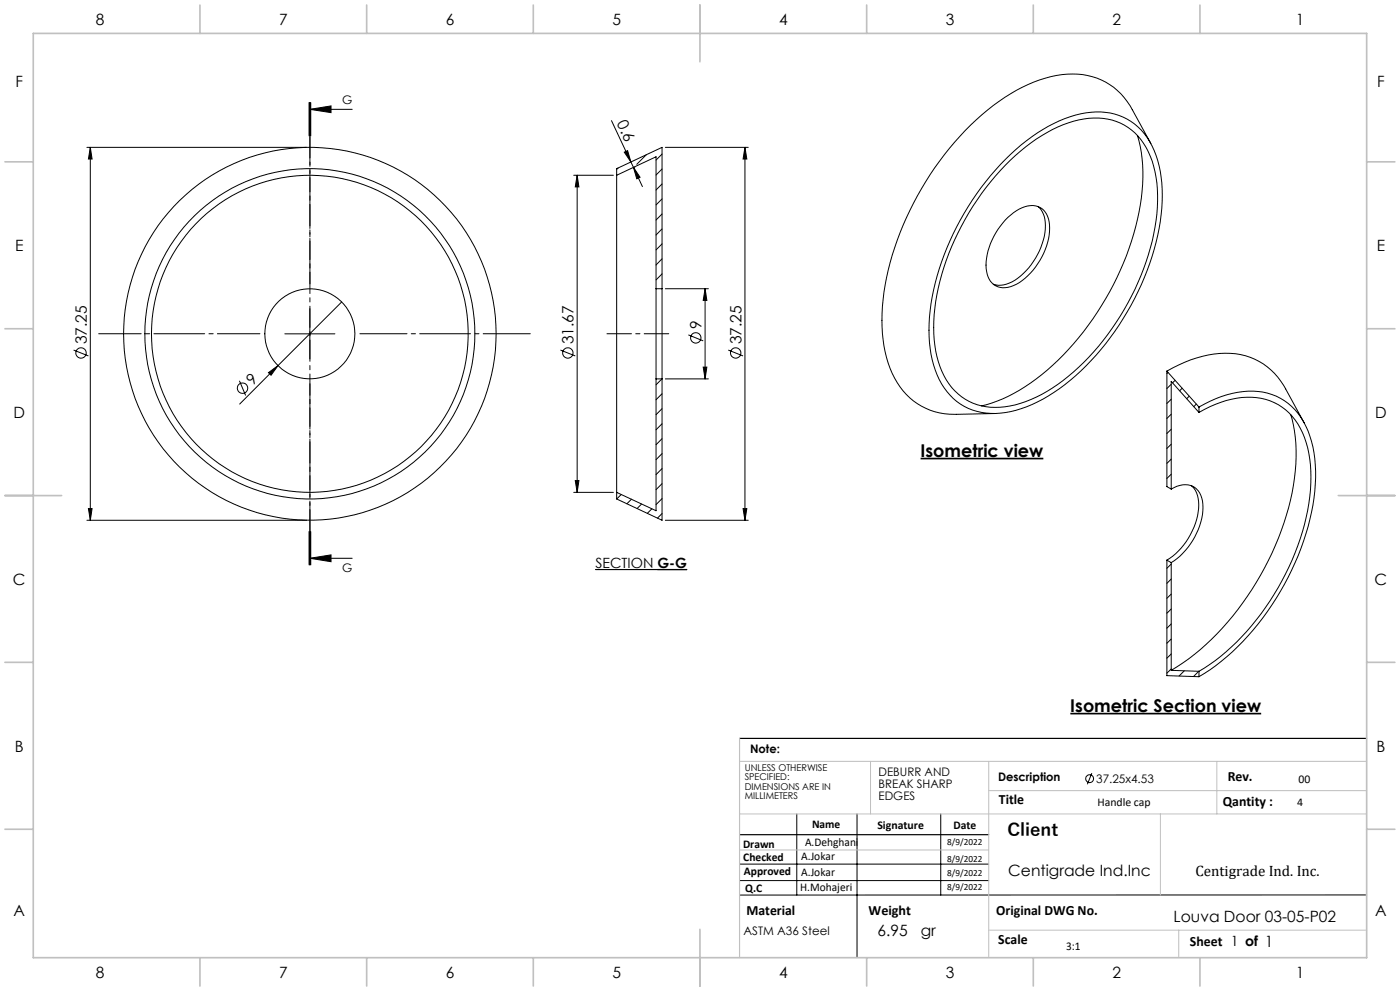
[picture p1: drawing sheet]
<svg xmlns="http://www.w3.org/2000/svg" width="420mm" height="297mm" viewBox="0 0 420 297" stroke-linecap="round" stroke-linejoin="round" font-family="sans-serif">
<g fill="none" stroke="#000" stroke-width=".3">
<path d="M92.7 30.7v10M93 32.8l6.3-1.1v2.1zM93 32.8h12.7M93 30.7v10M93.2 30.7v10M183.4 36.2l5.9 12.3M26.1 44.2h65.9M27.1 44.2l.5 3.5h-1.1zM27.1 44.2v111.7M172.1 52.5h11.9M173.1 52.5l.6 3.5h-1.1zM173.1 52.5v95.1"/>
<path d="M185 52.5v95.1M185 52.5v-2l13.6-6.3v42.3M185 52.5l11.8-5.5v39.5M185.5 50.3l-.5 .5M187.3 45.6l1-.4 1 3.3zM189.3 48.5l.7 1.7M190 50.2l2 2.9-1 .5zM190 50.2l2.7 5.7M190.1 50.1h.1M193.9 46.4l-2.9 2.8M198.6 46.2l-1.8 1.8M198.6 50.7l-1.8 1.8"/>
<path d="M198.6 55.1l-1.8 1.8M198.6 59.6l-1.8 1.8M199.6 44.2h24.9M223.5 44.2v111.7M223.5 44.2l.5 3.5h-1.1zM301.6 47.8a47.8 47.8 0 0 1 22.6-13.7 18.3 18.3 0 0 1 22.6 12.5 46.1 46.1 0 0 1 0 26 80.2 80.2 0 0 1-29 43.9 34.6 34.6 0 0 1-20.7 7.4 17.8 17.8 0 0 1-16.5-13 45.9 45.9 0 0 1 0-26.1 82.7 82.7 0 0 1 21-37zM303 48.1a43.7 43.7 0 0 1 22.2-12.4 17.2 17.2 0 0 1 19.9 11.2 42.8 42.8 0 0 1 .6 25.3 77.6 77.6 0 0 1-28.4 43 32.7 32.7 0 0 1-20.2 6.9 17.7 17.7 0 0 1-15.6-13.8 47.4 47.4 0 0 1 1-26.1 79.5 79.5 0 0 1 20.5-34.1zM341.2 40.6a50.4 50.4 0 0 1-.5 27.3 86 86 0 0 1-31.5 46.9 42 42 0 0 1-14.7 6.8M345.3 43l-5.6-10.1a19.9 19.9 0 0 0-21.1-10.5 47 47 0 0 0-24 12 90.9 90.9 0 0 0-29.7 55.3 41.4 41.4 0 0 0 3.5 23.6 19.7 19.7 0 0 0 18.6 10.9l11.6-.3M198.6 64.1l-1.8 1.8M198.6 68.6l-1.8 1.8M198.6 73.1l-1.8 1.8"/>
<path d="M198.6 77.6l-1.8 1.8M301.6 65.9a11 11 0 0 1 9-4.2 5.6 5.6 0 0 1 4.3 5.7 20.4 20.4 0 0 1-10.8 18.2 5.3 5.3 0 0 1-8.1-4.3 19.8 19.8 0 0 1 5.6-15.4zM311.4 61.9a8.2 8.2 0 0 1 2.1 7.8 20.9 20.9 0 0 1-10.7 15.1l-2.5 .7-2.3-.3M93 92.5v15M102.5 90.5l-30.6 30.6M196.8 86.5v27.1M196.8 86.5h1.8M198.6 82.1l-1.8 1.8M198.6 86.5v27.1M199.6 86.5h12.9M211.5 86.5l.6 3.5h-1.1zM211.5 86.5v27.1"/>
<path d="M22.1 104.9l4.4 1.8M71.8 114.1l1.9 4.4M80.5 111.7l2.9-2.1-2.1 2.9zM85.4 100h15.1M168.1 104.9l4.5 1.8M196.8 113.6h1.8M196.8 113.6v39.5l-11.8-5.5M198.6 113.6l-1.8 1.7M198.6 118l-1.8 1.8M198.6 113.6v42.3l-13.6-6.4M199.6 113.6h12.9M206.5 100.4l4.5 1.8"/>
<path d="M211 110h1.1l-.6 3.6zM218.5 104.9l4.4 1.8M350.1 111.2a33.2 33.2 0 0 1 22-4.9 19.7 19.7 0 0 1 13.6 10.3l5.5 10.1M350.1 111.2l9.6 10.8M350.1 111.2v34.6l1.3 .8M350.4 111.6l-.3 .4M351.4 115.2l-1.3 1.2M351.4 119.7l-1.3 1.2M352.5 114l-.7 .8M354.6 116.3l-.7 .8M356.8 118.7l-.8 .8M198.6 122.5l-1.8 1.8"/>
<path d="M198.6 127l-1.8 1.8M198.6 131.5l-1.8 1.8M198.6 136l-1.8 1.8M351.4 124.1l-1.3 1.3M351.4 128.7l-1.3 1.2M351.4 133.1l-1.3 1.3M351.4 137.6l-1.3 1.3M358.9 121.1l-.8 .8M359.7 122a28.2 28.2 0 0 1 20.6-4.2 18.3 18.3 0 0 1 12.7 12.9 47.4 47.4 0 0 1-.6 27.1 81.2 81.2 0 0 1-27.7 41.7l-5 3.3M359.7 123.6a26.9 26.9 0 0 1 20-3.9 18.5 18.5 0 0 1 12.6 14.5 50.6 50.6 0 0 1-2.2 27.3 75.4 75.4 0 0 1-28.7 38.7l-1.7 1M359.7 123.6l-8.3-9.3v32.3M359.7 122v1.6"/>
<path d="M387.2 124.3a54.6 54.6 0 0 1-2 32.4 86.9 86.9 0 0 1-28.6 40.7l-5.2 3.5M26.1 155.9h65.9M26.5 152.4h1.1l-.5 3.5zM92.7 159.3v10M93 159.3v10M93.2 159.3v10zM172.1 147.6h11.9M172.6 144h1.1l-.6 3.6zM185 147.6v1.9M186.4 148.2l-1.4 1.3M189.4 149.6l-1.3 1.4M192.5 151.1l-1.4 1.3"/>
<path d="M195.5 152.5l-1.3 1.3M198.6 140.4l-1.8 1.8M198.6 145l-1.8 1.8M198.6 149.4l-1.8 1.8M198.6 153.9l-1.4 1.4M199.6 155.9h24.9M222.9 152.4h1.1l-.5 3.5zM351.4 142.1l-1.3 1.3M351.4 146.6a6 6 0 0 1 8.1 .5 11.4 11.4 0 0 1 .4 10.5 21.2 21.2 0 0 1-8.5 11M357.4 145.6a8.2 8.2 0 0 1 2 7.9 21.3 21.3 0 0 1-9.3 14.4M93 167.3l6.3-1v2zM93 167.3h12.7"/>
<path d="M178.6 170.7h27.5M350.1 167.9v34.6l9.6 .3M350.1 167.9l1.3 .7M351.4 169l-1.3 1.3M351.4 173.5l-1.3 1.3M351.4 178l-1.3 1.3M351.4 168.6v32.3M351.4 182.5l-1.3 1.3M351.4 187l-1.3 1.3M351.4 191.5l-1.3 1.3M351.4 196l-1.3 1.3M351.4 200.5l-1.3 1.3"/>
<path d="M351.4 200.9l8.3 .3M355.3 201l-1.6 1.6M359.6 201.2l-1.6 1.6M359.7 201.2v1.6M327.6 231.7l-1.4 3.4M221.9 259h74.7M239 243.9v24.3M257.1 243.9v43.1M282.2 243.9v24.3M221.9 263.9h74.7M410 268.2h-188.1"/>
<circle cx="24.3" cy="105.8" r="1.55"/>
<circle cx="72.8" cy="116.3" r="1.56"/>
<circle cx="92.9" cy="100" r="13.5"/>
<circle cx="92.9" cy="100" r="47.5"/>
<circle cx="93" cy="100" r="55.9"/>
<circle cx="93" cy="100" r="49.5"/>
<circle cx="170.4" cy="105.8" r="1.55"/>
<circle cx="208.7" cy="101.2" r="1.55"/>
<circle cx="220.7" cy="105.8" r="1.56"/>
<circle cx="326.9" cy="233.4" r="1.18"/>
</g>
<path d="M197.2 170.7h8.9" fill="none" stroke="#000" stroke-width=".4"/>
<path d="M276.2 137.4h36.8M321.1 213.9h57.3" fill="none" stroke="#000" stroke-width=".5"/>
<path d="M93 85v-48.4M78 100h-48.4M93 115v48.4" fill="none" stroke="#000" stroke-width=".3" stroke-dasharray="15.2 1.3 1.3 1.3" stroke-dashoffset="2.5"/>
<path d="M108 100h51.1" fill="none" stroke="#000" stroke-width=".3" stroke-dasharray="15.2 1.3 1.3 1.3" stroke-dashoffset="1.1"/>
<path d="M200.6 100h-18.5" fill="none" stroke="#000" stroke-width=".3" stroke-dasharray="15.2 1.3 1.3 1.3" stroke-dashoffset="7.9"/>
<path d="M93 30.7v138.6" fill="none" stroke="#000" stroke-width=".3" stroke-dasharray="6.3 1.3 1.3 1.3" stroke-dashoffset="-.1"/>
<path d="M221.9 221.3h188.1M221.9 250.2h74.7" fill="none" stroke="#000" stroke-width=".35"/>
<path d="M221.9 228.2h188.1M261.2 228.2v15.7M296.6 228.2v58.8M296.6 237h113.4M365.1 228.2v15.7M221.9 243.9h188.1M221.9 254.7h74.7M348.1 243.9v24.3M296.6 278.8h113.4M353.6 278.8v8.2" fill="none" stroke="#c0c0c0" stroke-width=".3"/>
<path d="M221.9 221.3v65.7" fill="none" stroke="#c0c0c0" stroke-width=".35"/>
<g fill="none" stroke="#c0c0c0" stroke-width=".5">
<path d="M10 10h400v277h-400zM60 1.5v8.5M110 1.5v8.5M160 1.5v8.5M210 1.5v17M260 1.5v8.5M310 1.5v8.5M360 1.5v8.5M1.5 48.5h8.5M410 48.5h8.5M1.5 98.5h8.5M410 98.5h8.5"/>
<path d="M1.5 148.5h17M401.5 148.5h17M1.5 198.5h8.5M410 198.5h8.5M1.5 248.5h8.5M410 248.5h8.5M210 278.5v17M60 287v8.5M110 287v8.5M160 287v8.5M260 287v8.5M310 287v8.5"/>
<path d="M360 287v8.5"/>
</g>
<g fill="#000">
<path d="M80.5 111.7l2.9-2.1-2.1 2.9z"/>
<path d="M93 32.8l6.3-1.1v2.1zM93 167.3l6.3-1v2z"/>
<path d="M27.1 44.2l.5 3.5h-1.1zM26.5 152.4h1.1l-.5 3.5zM173.1 52.5l.6 3.5h-1.1zM172.6 144h1.1l-.6 3.6zM211.5 86.5l.6 3.5h-1.1zM211 110h1.1l-.6 3.6z"/>
<path d="M187.3 45.6l1-.4 1 3.3zM190 50.2l2 2.9-1 .5z"/>
<path d="M222.9 152.4h1.1l-.5 3.5zM223.5 44.2l.5 3.5h-1.1z"/>
</g>
<g font-size="5.3">
<text x="276.2" y="136.9">Isometric view</text>
<text x="321.1" y="213.3">Isometric Section view</text>
<text x="302.2" y="250.7">Client</text>
</g>
<g font-size="4.7">
<text x="28.7" y="7.6">8</text>
<text x="83.7" y="7.6">7</text>
<text x="133.7" y="7.6">6</text>
<text x="183.7" y="7.6">5</text>
<text x="233.7" y="7.6">4</text>
<text x="283.7" y="7.6">3</text>
<text x="333.7" y="7.6">2</text>
<text x="388.7" y="7.6">1</text>
<text x="4.6" y="26.1">F</text>
<text x="413.1" y="26.1">F</text>
<text x="184.9" y="36.9" transform="rotate(65 184.9 36.9)">0.6</text>
<text x="4.5" y="75.3">E</text>
<text x="413" y="75.3">E</text>
<text x="210.5" y="98.7" transform="rotate(-90 210.5 98.7)">9</text>
<text x="26" y="103.2" transform="rotate(-90 26 103.2)">37.25</text>
<text x="172.1" y="103.2" transform="rotate(-90 172.1 103.2)">31.67</text>
<text x="222.4" y="103.2" transform="rotate(-90 222.4 103.2)">37.25</text>
<text x="75.8" y="115.7" transform="rotate(-45 75.8 115.7)">9</text>
<text x="4" y="125.3">D</text>
<text x="412.5" y="125.3">D</text>
<text x="3.9" y="175.3">C</text>
<text x="412.4" y="175.3">C</text>
<text x="4.4" y="225.3">B</text>
<text x="412.9" y="225.3">B</text>
<text x="302.5" y="262.6">Centigrade Ind.Inc</text>
<text x="4" y="274.6">A</text>
<text x="412.5" y="274.6">A</text>
<text x="263.3" y="280.5">6.95</text>
<text x="276.2" y="280.5">gr</text>
<text x="352.1" y="276.4">Louva Door 03-05-P02</text>
<text x="28.7" y="293.1">8</text>
<text x="83.7" y="293.1">7</text>
<text x="133.7" y="293.1">6</text>
<text x="183.7" y="293.1">5</text>
<text x="233.7" y="293.1">4</text>
<text x="283.7" y="293.1">3</text>
<text x="333.7" y="293.1">2</text>
<text x="388.7" y="293.1">1</text>
</g>
<text font-size="4.5" x="358.6" y="262.6">Centigrade Ind. Inc.</text>
<g font-size="4.2">
<text x="178.6" y="170.3">SECTION G-G</text>
<text x="368.3" y="234.1">Rev.</text>
<text x="299.7" y="240.9">Title</text>
<text x="366.8" y="241.6">Qantity :</text>
<text x="223.9" y="274.2">Material</text>
<text x="260.6" y="274.2">Weight</text>
<text x="298.9" y="274.2">Original DWG No.</text>
<text x="299.5" y="282.8">Scale</text>
<text x="357" y="283.6">Sheet 1 of 1</text>
</g>
<g font-size="3.5">
<text x="102.6" y="31.1">G</text>
<text x="102.6" y="171.5">G</text>
<text x="225" y="225.7">Note:</text>
<text x="263.6" y="232.6">DEBURR AND</text>
<text x="263.6" y="236.1">BREAK SHARP</text>
<text x="263.6" y="239.7">EDGES</text>
<text x="299.4" y="234.1">Description</text>
<text x="328.9" y="234.7">37.25x4.53</text>
<text x="389.6" y="234.7">00</text>
<text x="329.2" y="241.6">Handle cap</text>
<text x="389.2" y="241.6">4</text>
<text x="243.6" y="248.1">Name</text>
<text x="263.2" y="248.5">Signature</text>
<text x="286" y="248.5">Date</text>
<text x="222.9" y="254">Drawn</text>
<text x="240.4" y="257.8">A.Jokar</text>
<text x="241.5" y="253.6">A.Dehghani</text>
<text x="223" y="258.1">Checked</text>
<text x="223.2" y="262.1">Approved</text>
<text x="240.4" y="262.4">A.Jokar</text>
<text x="223.6" y="267.4">Q.C</text>
<text x="240.1" y="267.1">H.Mohajeri</text>
<text x="223.1" y="280.2">ASTM A36 Steel</text>
<text x="319.8" y="284.6">3:1</text>
</g>
<g font-size="2.8">
<text x="223.4" y="231">UNLESS OTHERWISE</text>
<text x="223.4" y="233.8">SPECIFIED:</text>
<text x="223.4" y="236.7">DIMENSIONS ARE IN</text>
<text x="223.4" y="239.5">MILLIMETERS</text>
<text x="284.2" y="253.2">8/9/2022</text>
<text x="284.2" y="258.4">8/9/2022</text>
<text x="284.2" y="262.7">8/9/2022</text>
<text x="284.2" y="266.6">8/9/2022</text>
</g>
</svg>
